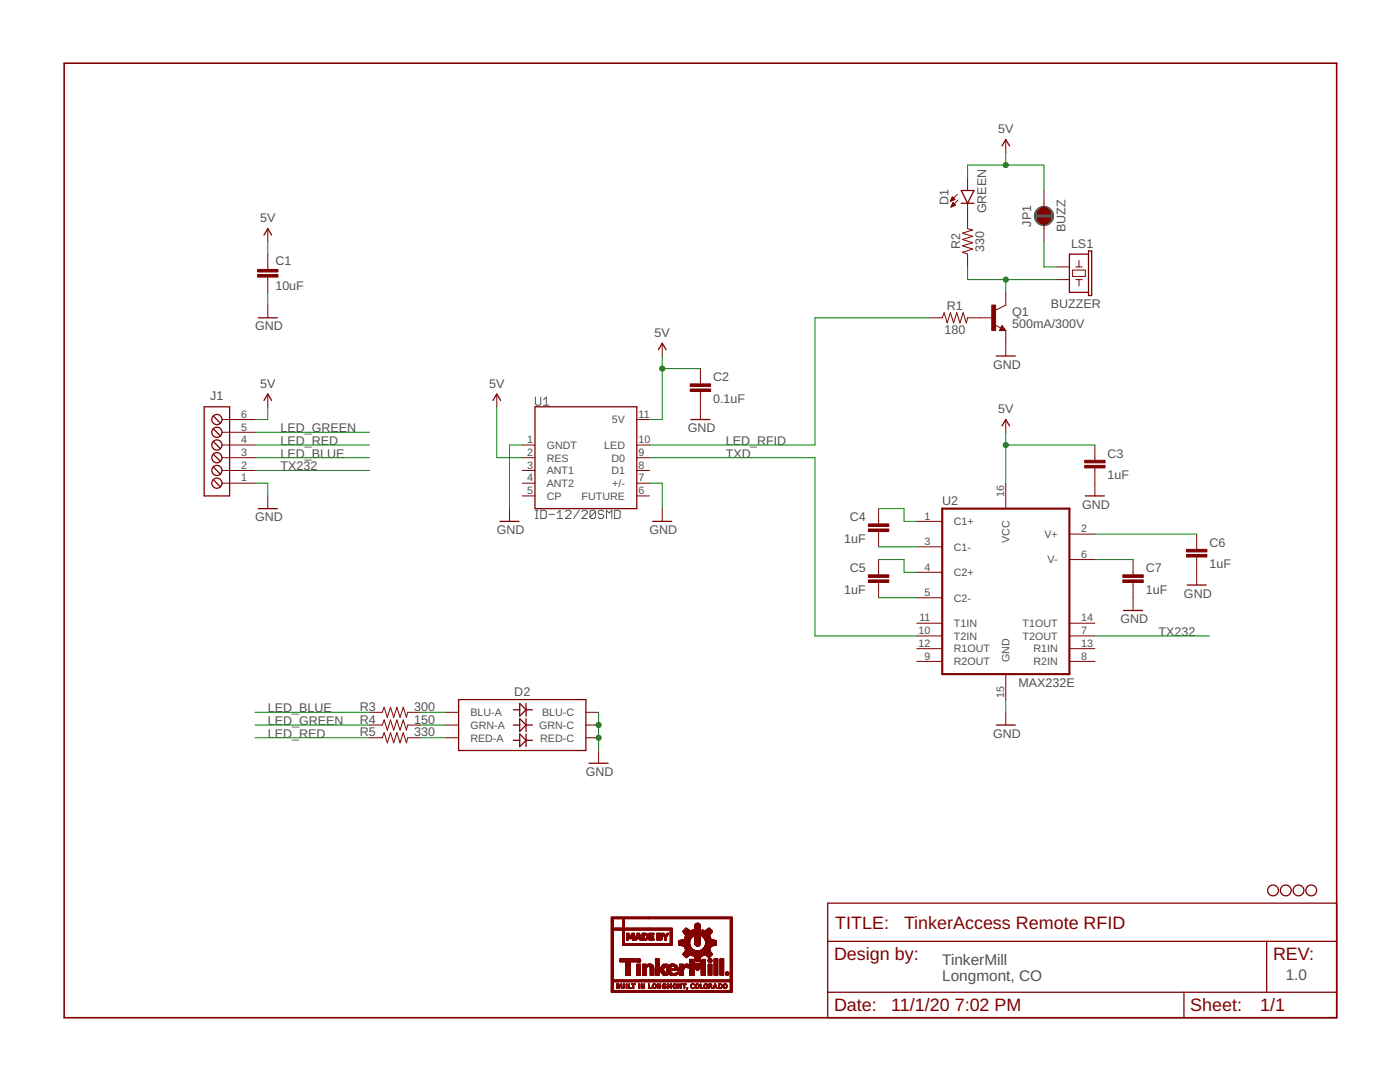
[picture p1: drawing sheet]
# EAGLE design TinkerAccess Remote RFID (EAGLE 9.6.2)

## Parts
C1  10uF  10UF-1206-6.3V-20%  [1206]
C2  0.1uF  0.1UF-0603-25V-(+80/-20%)  [0603]
C3  1uF  0.1UF-0603-25V-(+80/-20%)  [0603]
C4  1uF  0.1UF-0603-25V-(+80/-20%)  [0603]
C5  1uF  0.1UF-0603-25V-(+80/-20%)  [0603]
C6  1uF  0.1UF-0603-25V-(+80/-20%)  [0603]
C7  1uF  0.1UF-0603-25V-(+80/-20%)  [0603]
D1  GREEN  LED-GREEN1206  [LED-1206]
D2  LED-RGBNO_IC  [LED-TRICOLOR-5050]
J1  TB_6X1_TE_CONN_ED555_6DS  [TE_CONN_ED555_6DS]
JP1  BUZZ  JUMPER-SMT_2_NC_PASTE_NO-SILK  [SMT-JUMPER_2_NC_PASTE_NO-SILK]
LOGO1  MADE_BY_TINKERMILL  [MADE_BY_TINKERMILL]
LS1  BUZZER  BUZZER-SMD  [BUZZER-CCV]
Q1  500mA/300V  TRANS_NPN-MMBTA42  [SOT23-3]
R1  180  10MOHM-0603-1/10W-5%  [0603]
R2  330  10MOHM-0603-1/10W-5%  [0603]
R3  300  300OHM-0603-1/10W-1%  [0603]
R4  150  150OHM-0603-1/10W-1%  [0603]
R5  330  330OHM-0603-1/10W-1%  [0603]
STANDOFF1  STANDOFF_3.2MM_NO_CU_MASK  [STANDOFF_3.2MM_NO_CU_MASK]
STANDOFF2  STANDOFF_3.2MM_NO_CU_MASK  [STANDOFF_3.2MM_NO_CU_MASK]
STANDOFF3  STANDOFF_3.2MM_NO_CU_MASK  [STANDOFF_3.2MM_NO_CU_MASK]
STANDOFF4  STANDOFF_3.2MM_NO_CU_MASK  [STANDOFF_3.2MM_NO_CU_MASK]
U1  ID-12/20SMD  [ID-12_SMD]
U2  MAX232E  MAX232TSSOP  [TSSOP16]

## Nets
5V: C1.1 C2.2 C3.2 D1.A J1.6 JP1.2 U1.2(RES) U1.11(5V) U2.16(VCC)
GND: C1.2 C2.1 C3.1 C6.1 C7.1 D2.4(BLU-C) D2.5(RED-C) D2.6(GRN-C) J1.1 Q1.2(E) U1.1(GNDT) U1.7(+/-) U2.15(GND)
LED_BLUE: J1.3 R3.1
LED_GREEN: J1.5 R4.1
LED_RED: J1.4 R5.1
LED_RFID: R1.1 U1.10(LED)
N$1: Q1.1(B) R1.2
N$2: JP1.1 LS1.+
N$3: LS1.- Q1.3(C) R2.1
N$4: D1.C R2.2
N$5: C4.1 U2.3(C1-)
N$6: C4.2 U2.1(C1+)
N$7: C5.1 U2.5(C2-)
N$8: C5.2 U2.4(C2+)
N$9: D2.2(RED-A) R5.2
N$10: D2.1(GRN-A) R4.2
N$11: D2.3(BLU-A) R3.2
N$12: C6.2 U2.2(V+)
N$13: C7.2 U2.6(V-)
TX232: J1.2 U2.7(T2OUT)
TXD: U1.9(D0) U2.10(T2IN)
Unconnected: U1.3(ANT1) U1.4(ANT2) U1.5(CP) U1.6(FUTURE) U1.8(D1) U2.8(R2IN) U2.9(R2OUT) U2.11(T1IN) U2.12(R1OUT) U2.13(R1IN) U2.14(T1OUT)

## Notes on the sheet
- TinkerMill
  Longmont, CO
- 1.0

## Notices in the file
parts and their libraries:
SparkFun-DiscreteSemi: Licensing: Creative Commons ShareAlike 4.0 International - https://creativecommons.org/licenses/by-sa/4.0
